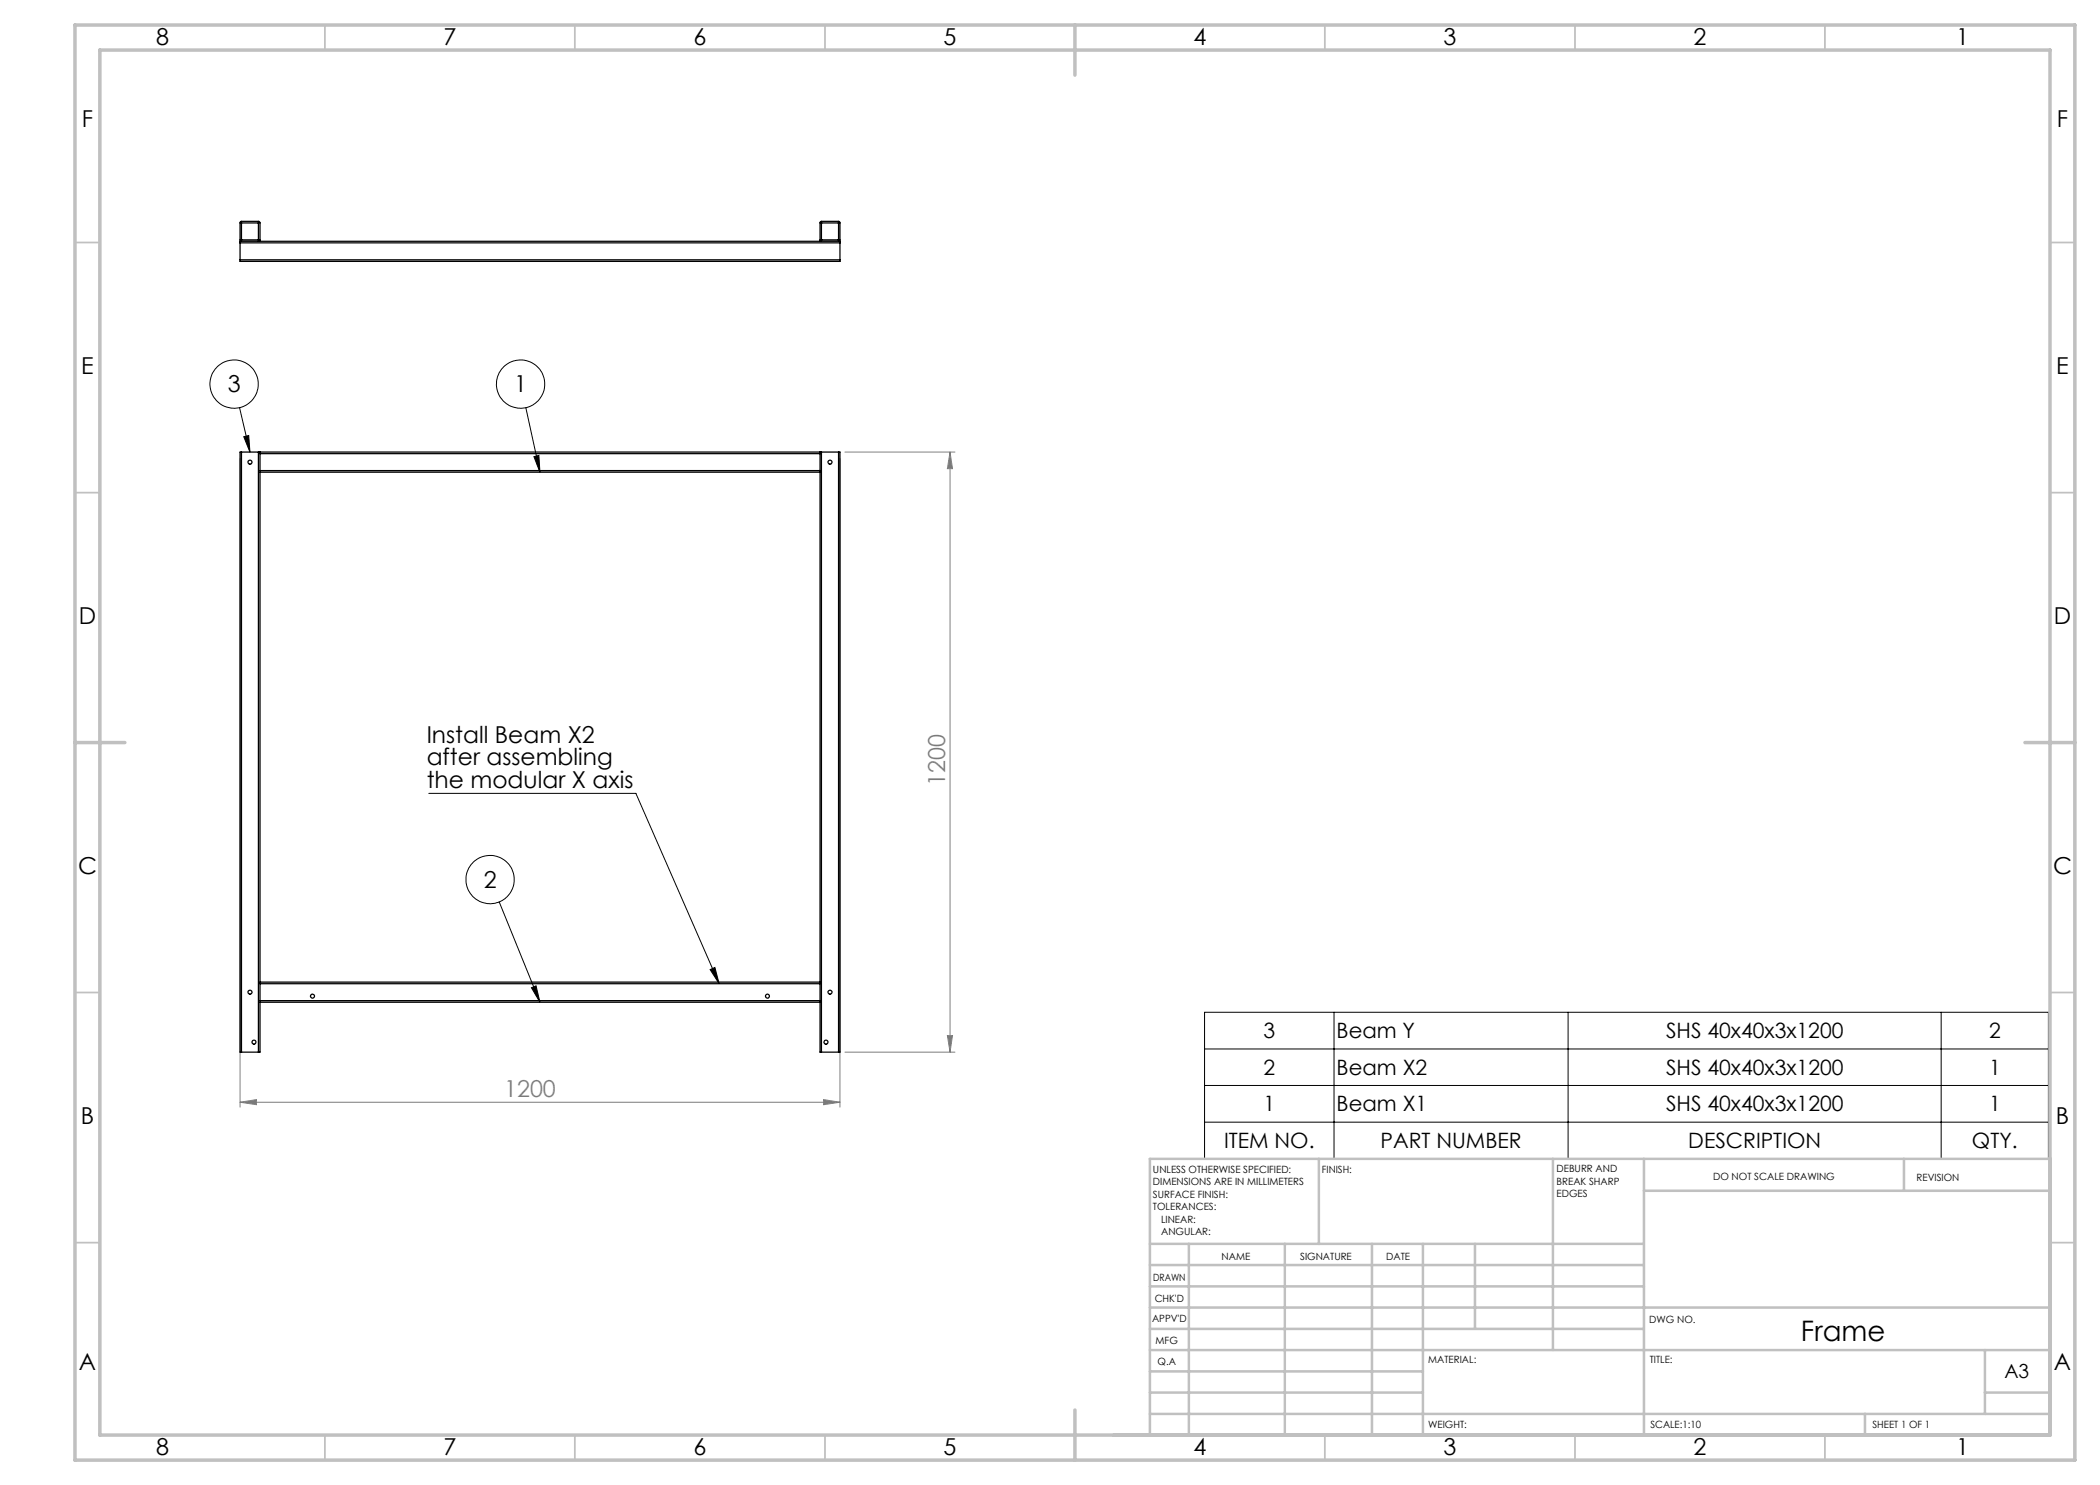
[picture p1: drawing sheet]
<svg xmlns="http://www.w3.org/2000/svg" width="420mm" height="297mm" viewBox="0 0 420 297" stroke-linecap="round" stroke-linejoin="round" font-family="sans-serif">
<g fill="none" stroke="#000" stroke-width=".2">
<path d="M47.9 81.5l2.1 8.9M48.8 87.3l.9-.2 .3 3.3zM105.2 81.5l2.8 12.9M106.8 91.3l1-.2 .2 3.3zM85.8 158.7h41.4l16.6 38M99.8 180.4l8.2 20M106.3 197.6l.9-.4 .8 3.2zM142 193.9l1-.4 .8 3.2zM240.9 202.5h168.8v29.3h-168.8zM240.9 209.8h168.8M240.9 217.1h168.8M266.8 202.5v29.3"/>
<path d="M313.6 202.5v29.3M388.2 202.5v29.3M240.9 224.4h168.8"/>
<circle cx="46.8" cy="76.8" r="4.8"/>
<circle cx="104.1" cy="76.8" r="4.8"/>
<circle cx="98" cy="175.9" r="4.8"/>
</g>
<path d="M48 91.7v129.7M168 91.7v129.7M169 90.4h22M190 90.4l.5 3.3h-1zM190 90.4v120M164.7 219.9l3.3 .5-3.3 .5zM169 210.4h22M189.5 207.1h1l-.5 3.3zM48 220.4l3.3-.5v1zM48 220.4h120" fill="none" stroke="#808080" stroke-width=".2"/>
<g fill="none" stroke="#c0c0c0" stroke-width=".35">
<path d="M65 5v5M115 5v5M165 5v5M265 5v5M315 5v5M365 5v5M15 48.5h5M410 48.5h5M15 98.5h5M410 98.5h5M15 198.5h5M410 198.5h5"/>
<path d="M15 248.5h5M410 248.5h5M65 287v5M115 287v5M165 287v5M265 287v5M315 287v5M365 287v5"/>
</g>
<g fill="none" stroke="#c0c0c0" stroke-width=".5">
<path d="M263.8 231.8v17M310.6 231.8v38.2M328.8 231.8v55.2M328.8 238.2h81.2M380.8 231.8v6.4M410 231.8h-180v55.2M230 248.8h98.8M230 257.3h98.8M230 253h98.8M237.8 248.8v38.2M257 248.8v38.2M274.4 248.8v38.2"/>
<path d="M284.6 248.8v38.2M295 248.8v17M230 265.8h98.8M230 261.5h180M230 278.5h54.6M230 274.3h54.6M230 270h180M397 278.5h13M397 270v12.8M230 282.8h180M373 282.8v4.2"/>
</g>
<path d="M15 5h400v287h-400zM20 10h390v277h-390zM215 5v10M15 148.5h10M405 148.5h10M215 282v10" fill="none" stroke="#c0c0c0" stroke-width=".7"/>
<path d="M48.8 87.3l.9-.2 .3 3.3zM106.8 91.3l1-.2 .2 3.3zM106.3 197.6l.9-.4 .8 3.2zM142 193.9l1-.4 .8 3.2z" fill="#000"/>
<g fill="#808080">
<path d="M48 220.4l3.3-.5v1zM164.7 219.9l3.3 .5-3.3 .5z"/>
<path d="M189.5 207.1h1l-.5 3.3zM190 90.4l.5 3.3h-1z"/>
</g>
<g fill="none" stroke="#000" stroke-width=".25">
<path d="M48 48.6v-.3h120v.3M48 52v.3h120v-.3M48 48.6v3.4M48 48.6h120M48 52h120M48.3 44.6h3.4v3.4l-3.4-.1zM48.3 48.3l-.3-.2v-3.7l.2-.1h3.6l.2 .1v3.6l-.3 .3M164.3 44.6h3.4v3.3l-3.4 .1zM164.3 48.3l-.3-.2v-3.7l.3-.1h3.4l.3 .2v3.5l-.3 .3M168 48.6v3.4M48.3 90.4h-.3v120h.3M48.3 90.4v120"/>
<path d="M48.3 90.4h3.4M51.7 90.4h.3M51.7 90.4v120M52 90.4v120h-.3M52 90.4h112M52 94.4h112M52 90.7h112M52 94.1h112M164 90.4v120h.3M164 90.4h.3M164.3 90.4v120M164.3 90.4h3.4"/>
<path d="M167.7 90.4h.3v120h-.3M167.7 90.4v120M52 196.4h112M52 196.7h112M48.3 210.4h3.4M52 200.4h112M52 200.1h112M164.3 210.4h3.4"/>
<circle cx="50" cy="92.4" r=".4"/>
<circle cx="166" cy="92.4" r=".39"/>
<circle cx="50" cy="198.4" r=".4"/>
<circle cx="62.5" cy="199.2" r=".39"/>
<circle cx="153.5" cy="199.2" r=".39"/>
<circle cx="166" cy="198.4" r=".39"/>
<circle cx="50.8" cy="208.4" r=".4"/>
<circle cx="165.2" cy="208.4" r=".4"/>
</g>
<text font-size="5.6" x="360.2" y="268.2">Frame</text>
<g font-size="4.7">
<text x="31.2" y="9">8</text>
<text x="88.7" y="9">7</text>
<text x="138.7" y="9">6</text>
<text x="188.7" y="9">5</text>
<text x="238.7" y="9">4</text>
<text x="288.7" y="9">3</text>
<text x="338.7" y="9">2</text>
<text x="391.2" y="9">1</text>
<text x="16.4" y="25.5">F</text>
<text x="411.4" y="25.5">F</text>
<text x="16.3" y="74.7">E</text>
<text x="411.2" y="74.7">E</text>
<text x="45.5" y="78.5">3</text>
<text x="102.8" y="78.5">1</text>
<text x="15.8" y="124.7">D</text>
<text x="410.8" y="124.7">D</text>
<text x="85.3" y="148.5">Install Beam X2</text>
<text x="85.3" y="153.1">after assembling</text>
<text x="85.3" y="157.6">the modular X axis</text>
<text x="15.6" y="174.7">C</text>
<text x="96.7" y="177.6">2</text>
<text x="410.6" y="174.7">C</text>
<text x="16.2" y="224.7">B</text>
<text x="411.2" y="224.7">B</text>
<text x="15.8" y="274">A</text>
<text x="410.8" y="274">A</text>
<text x="31.2" y="291">8</text>
<text x="88.7" y="291">7</text>
<text x="138.7" y="291">6</text>
<text x="188.7" y="291">5</text>
<text x="238.7" y="291">4</text>
<text x="288.7" y="291">3</text>
<text x="338.7" y="291">2</text>
<text x="391.2" y="291">1</text>
</g>
<g font-size="4.7" fill="#808080">
<text x="189" y="157.1" transform="rotate(-90 189 157.1)">1200</text>
<text x="100.8" y="219.4">1200</text>
</g>
<g font-size="4.2">
<text x="252.7" y="207.6">3</text>
<text x="267.3" y="207.6">Beam Y</text>
<text x="333.2" y="207.6">SHS 40x40x3x1200</text>
<text x="397.8" y="207.6">2</text>
<text x="252.7" y="215">2</text>
<text x="267.3" y="215">Beam X2</text>
<text x="333.2" y="215">SHS 40x40x3x1200</text>
<text x="397.8" y="215">1</text>
<text x="252.7" y="222.3">1</text>
<text x="267.3" y="222.3">Beam X1</text>
<text x="333.2" y="222.3">SHS 40x40x3x1200</text>
<text x="397.8" y="222.3">1</text>
<text x="244.8" y="229.6">ITEM NO.</text>
<text x="276.1" y="229.6">PART NUMBER</text>
<text x="337.7" y="229.6">DESCRIPTION</text>
<text x="394.4" y="229.6">QTY.</text>
</g>
<text font-size="3.9" x="400.9" y="275.5">A3</text>
<g font-size="2">
<text x="230.6" y="234.6">UNLESS OTHERWISE SPECIFIED:</text>
<text x="230.6" y="237.1">DIMENSIONS ARE IN MILLIMETERS</text>
<text x="230.6" y="239.6">SURFACE FINISH:</text>
<text x="264.4" y="234.6">FINISH:</text>
<text x="311.3" y="234.5">DEBURR AND</text>
<text x="311.3" y="237">BREAK SHARP</text>
<text x="311.3" y="239.5">EDGES</text>
<text x="342.6" y="236">DO NOT SCALE DRAWING</text>
<text x="383.3" y="236.2">REVISION</text>
<text x="230.6" y="242.1">TOLERANCES:</text>
<text x="232.2" y="244.6">LINEAR:</text>
<text x="232.2" y="247.1">ANGULAR:</text>
<text x="244.3" y="252">NAME</text>
<text x="260" y="251.9">SIGNATURE</text>
<text x="277.2" y="251.9">DATE</text>
<text x="230.6" y="256.1">DRAWN</text>
<text x="230.9" y="260.3">CHK'D</text>
<text x="230.4" y="264.4">APPV'D</text>
<text x="231.1" y="268.8">MFG</text>
<text x="329.8" y="264.6">DWG NO.</text>
<text x="231.5" y="273">Q.A</text>
<text x="285.6" y="272.5">MATERIAL:</text>
<text x="330" y="272.5">TITLE:</text>
<text x="285.6" y="285.5">WEIGHT:</text>
<text x="330.1" y="285.6">SCALE:1:10</text>
<text x="374.5" y="285.6">SHEET 1 OF 1</text>
</g>
</svg>
